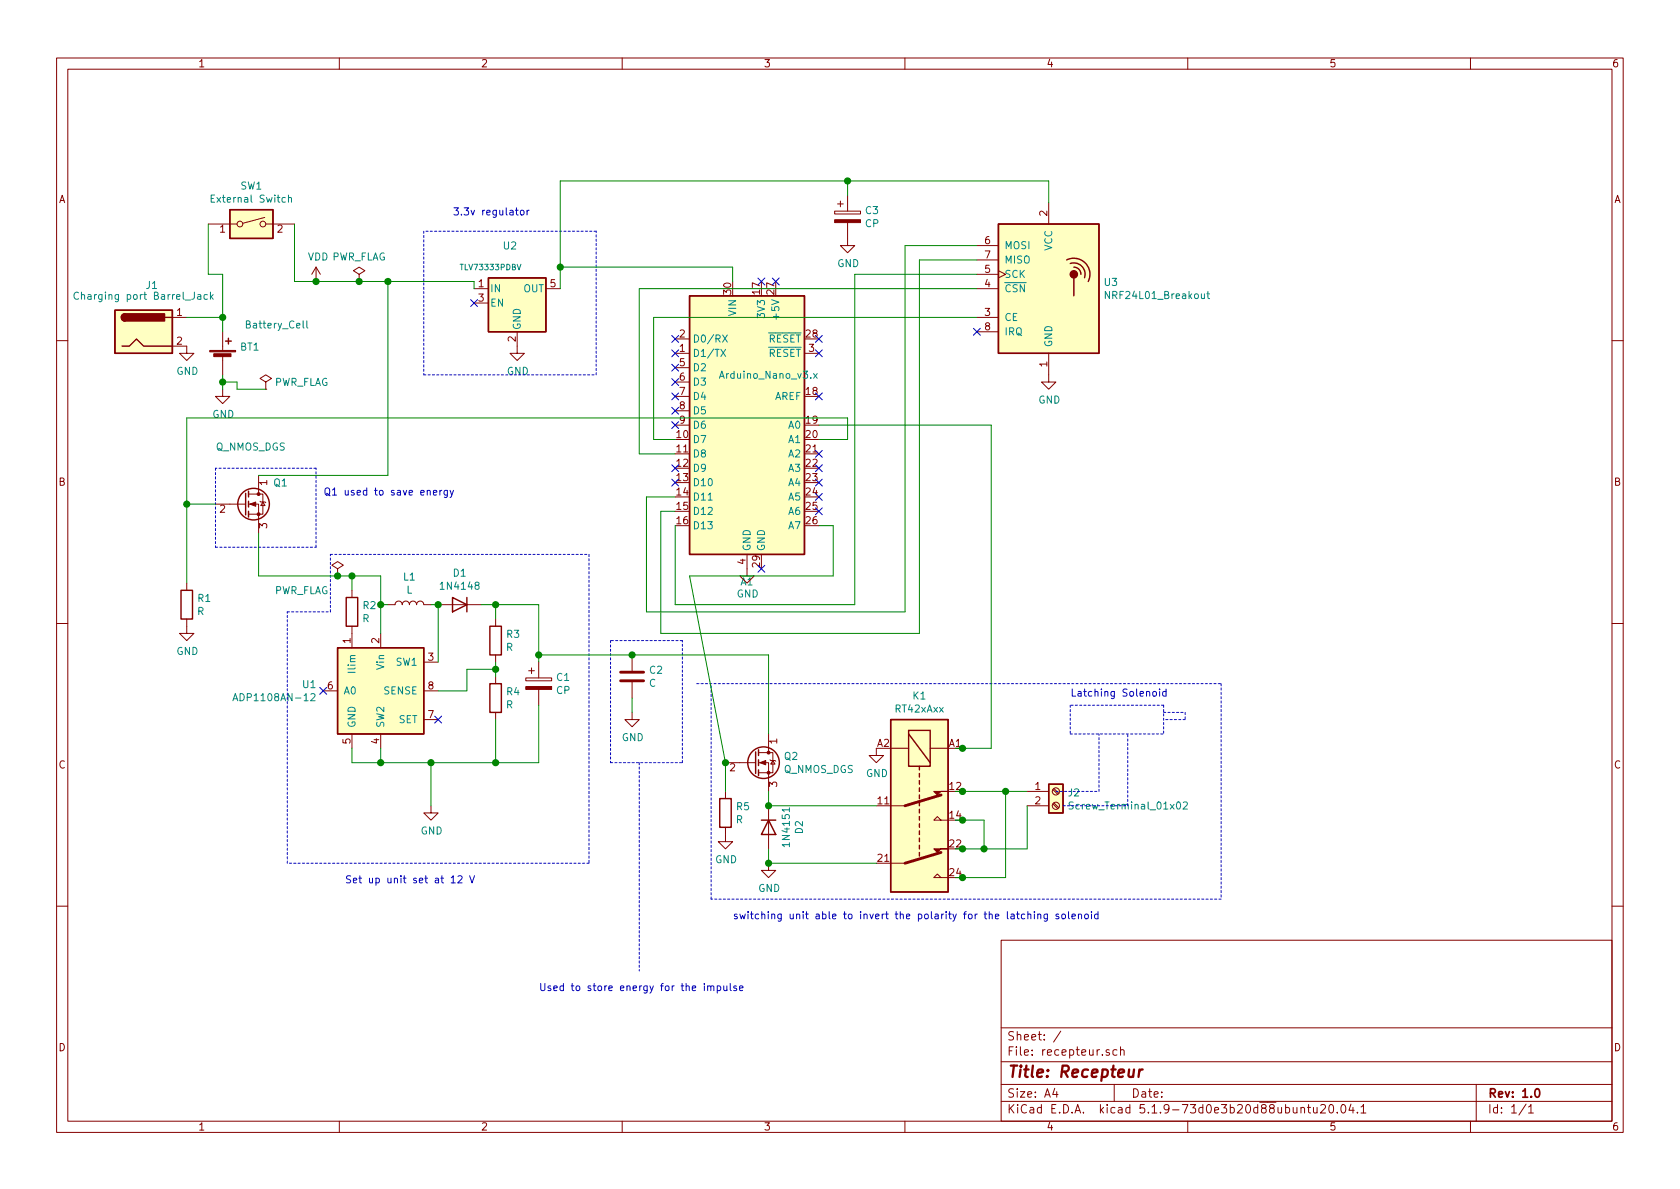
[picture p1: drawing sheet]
EESchema Schematic File Version 4
EELAYER 30 0
EELAYER END
$Descr A4 11693 8268
encoding utf-8
Sheet 1 1
Title "Recepteur"
Date ""
Rev "1.0"
Comp ""
Comment1 ""
Comment2 ""
Comment3 ""
Comment4 ""
$EndDescr
$Comp
L Device:Battery_Cell BT1
U 1 1
P 1550 2500
F 0 "BT1" H 1668 2596 50  0000 L CNN
F 1 "Battery_Cell" H 1700 2750 50  0000 L CNN
F 2 "Battery:BatteryHolder_Bulgin_BX0036_1xC" V 1550 2560 50  0001 C CNN
F 3 "~" V 1550 2560 50  0001 C CNN
	1    1550 2500
	1    0    0    -1  
$EndComp
$Comp
L Connector:Barrel_Jack J1
U 1 1
P 1000 2300
F 0 "J1" H 1057 2625 50  0000 C CNN
F 1 "Charging port Barrel_Jack" H 1000 2550 50  0000 C CNN
F 2 "Connector_BarrelJack:BarrelJack_CUI_PJ-063AH_Horizontal" H 1050 2260 50  0001 C CNN
F 3 "~" H 1050 2260 50  0001 C CNN
	1    1000 2300
	1    0    0    -1  
$EndComp
$Comp
L MCU_Module:Arduino_Nano_v3.x A1
U 1 1
P 5200 2950
F 0 "A1" H 5200 1861 50  0000 C CNN
F 1 "Arduino_Nano_v3.x" H 5350 3300 50  0000 C CNN
F 2 "Module:Arduino_Nano_WithMountingHoles" H 5200 2950 50  0001 C CIN
F 3 "http://www.mouser.com/pdfdocs/Gravitech_Arduino_Nano3_0.pdf" H 5200 2950 50  0001 C CNN
	1    5200 2950
	1    0    0    -1  
$EndComp
$Comp
L Regulator_Linear:TLV73333PDBV U2
U 1 1
P 3600 2100
F 0 "U2" H 3550 2500 50  0000 C CNN
F 1 " TLV73333PDBV" H 3400 2350 39  0000 C CNN
F 2 "Package_TO_SOT_SMD:SOT-23-5" H 3600 2425 50  0001 C CIN
F 3 "http://www.ti.com/lit/ds/symlink/tlv733p.pdf" H 3600 2100 50  0001 C CNN
	1    3600 2100
	1    0    0    -1  
$EndComp
$Comp
L Device:CP C3
U 1 1
P 5900 1500
F 0 "C3" H 6018 1546 50  0000 L CNN
F 1 "CP" H 6018 1455 50  0000 L CNN
F 2 "Capacitor_THT:CP_Radial_D10.0mm_P3.80mm" H 5938 1350 50  0001 C CNN
F 3 "~" H 5900 1500 50  0001 C CNN
	1    5900 1500
	1    0    0    -1  
$EndComp
$Comp
L RF:NRF24L01_Breakout U3
U 1 1
P 7300 2000
F 0 "U3" H 7680 2046 50  0000 L CNN
F 1 "NRF24L01_Breakout" H 7680 1955 50  0000 L CNN
F 2 "RF_Module:nRF24L01_Breakout" H 7450 2600 50  0001 L CIN
F 3 "http://www.nordicsemi.com/eng/content/download/2730/34105/file/nRF24L01_Product_Specification_v2_0.pdf" H 7300 1900 50  0001 C CNN
	1    7300 2000
	1    0    0    -1  
$EndComp
Wire Wire Line
	3900 2000 3900 1850
Wire Wire Line
	3900 1250 5900 1250
Wire Wire Line
	5900 1250 5900 1350
Wire Wire Line
	5900 1250 7300 1250
Wire Wire Line
	7300 1250 7300 1400
Connection ~ 5900 1250
$Comp
L power:GND #PWR06
U 1 1
P 3600 2400
F 0 "#PWR06" H 3600 2150 50  0001 C CNN
F 1 "GND" H 3605 2227 50  0000 C CNN
F 2 "" H 3600 2400 50  0001 C CNN
F 3 "" H 3600 2400 50  0001 C CNN
	1    3600 2400
	1    0    0    -1  
$EndComp
$Comp
L power:GND #PWR011
U 1 1
P 5900 1650
F 0 "#PWR011" H 5900 1400 50  0001 C CNN
F 1 "GND" H 5905 1477 50  0000 C CNN
F 2 "" H 5900 1650 50  0001 C CNN
F 3 "" H 5900 1650 50  0001 C CNN
	1    5900 1650
	1    0    0    -1  
$EndComp
$Comp
L power:GND #PWR012
U 1 1
P 7300 2600
F 0 "#PWR012" H 7300 2350 50  0001 C CNN
F 1 "GND" H 7305 2427 50  0000 C CNN
F 2 "" H 7300 2600 50  0001 C CNN
F 3 "" H 7300 2600 50  0001 C CNN
	1    7300 2600
	1    0    0    -1  
$EndComp
$Comp
L power:GND #PWR03
U 1 1
P 1550 2700
F 0 "#PWR03" H 1550 2450 50  0001 C CNN
F 1 "GND" H 1555 2527 50  0000 C CNN
F 2 "" H 1550 2700 50  0001 C CNN
F 3 "" H 1550 2700 50  0001 C CNN
	1    1550 2700
	1    0    0    -1  
$EndComp
$Comp
L power:GND #PWR09
U 1 1
P 5200 3950
F 0 "#PWR09" H 5200 3700 50  0001 C CNN
F 1 "GND" H 5205 3777 50  0000 C CNN
F 2 "" H 5200 3950 50  0001 C CNN
F 3 "" H 5200 3950 50  0001 C CNN
	1    5200 3950
	1    0    0    -1  
$EndComp
Wire Wire Line
	1550 2300 1550 2200
Wire Wire Line
	3300 1950 3300 2000
Wire Wire Line
	4700 3550 4600 3550
Wire Wire Line
	4600 3550 4600 4400
Wire Wire Line
	6400 4400 6400 1800
Wire Wire Line
	6400 1800 6800 1800
Wire Wire Line
	6800 1700 6300 1700
Wire Wire Line
	6300 1700 6300 4250
Wire Wire Line
	6300 4250 4500 4250
Wire Wire Line
	4500 4250 4500 3450
Wire Wire Line
	4500 3450 4700 3450
Wire Wire Line
	6800 2200 4550 2200
Wire Wire Line
	6800 2000 4450 2000
Wire Wire Line
	4550 2200 4550 3050
Wire Wire Line
	4550 3050 4700 3050
Wire Wire Line
	4450 3150 4700 3150
Wire Wire Line
	4450 2000 4450 3150
Wire Wire Line
	4700 3650 4700 4200
Wire Wire Line
	4700 4200 5950 4200
Wire Wire Line
	5950 4200 5950 1900
Wire Wire Line
	5950 1900 6800 1900
Connection ~ 1550 2200
$Comp
L power:GND #PWR02
U 1 1
P 1300 2400
F 0 "#PWR02" H 1300 2150 50  0001 C CNN
F 1 "GND" H 1305 2227 50  0000 C CNN
F 2 "" H 1300 2400 50  0001 C CNN
F 3 "" H 1300 2400 50  0001 C CNN
	1    1300 2400
	1    0    0    -1  
$EndComp
Wire Wire Line
	4600 4400 6400 4400
$Comp
L Connector:Screw_Terminal_01x02 J2
U 1 1
P 7350 5500
F 0 "J2" H 7430 5492 50  0000 L CNN
F 1 "Screw_Terminal_01x02" H 7430 5401 50  0000 L CNN
F 2 "TerminalBlock:TerminalBlock_bornier-3_P5.08mm" H 7350 5500 50  0001 C CNN
F 3 "~" H 7350 5500 50  0001 C CNN
	1    7350 5500
	1    0    0    -1  
$EndComp
Wire Wire Line
	7150 5900 7150 5600
Wire Wire Line
	3750 4550 3750 4600
Connection ~ 3750 4550
$Comp
L power:GND #PWR05
U 1 1
P 3000 5600
F 0 "#PWR05" H 3000 5350 50  0001 C CNN
F 1 "GND" H 3005 5427 50  0000 C CNN
F 2 "" H 3000 5600 50  0001 C CNN
F 3 "" H 3000 5600 50  0001 C CNN
	1    3000 5600
	1    0    0    -1  
$EndComp
Wire Wire Line
	3000 5300 3450 5300
Connection ~ 3000 5300
Wire Wire Line
	3000 5300 3000 5600
Connection ~ 2450 4000
Wire Wire Line
	2450 4000 2450 4100
Wire Wire Line
	2650 4000 2450 4000
Wire Wire Line
	2650 4200 2650 4000
Wire Wire Line
	2700 4200 2650 4200
Connection ~ 3050 4200
Wire Wire Line
	3000 4200 3050 4200
Wire Wire Line
	3050 4600 3050 4200
Wire Wire Line
	3450 4650 3450 4700
Connection ~ 3450 4650
Wire Wire Line
	3250 4650 3450 4650
Wire Wire Line
	3250 4800 3250 4650
Wire Wire Line
	3050 4800 3250 4800
Wire Wire Line
	2650 5300 3000 5300
Connection ~ 2650 5300
Wire Wire Line
	2450 5300 2650 5300
Wire Wire Line
	2450 5200 2450 5300
Connection ~ 3450 5300
Wire Wire Line
	2650 5200 2650 5300
Wire Wire Line
	3450 5300 3450 5000
Wire Wire Line
	3750 5300 3450 5300
Wire Wire Line
	3750 4900 3750 5300
Wire Wire Line
	3450 4600 3450 4650
Connection ~ 3450 4200
Wire Wire Line
	3350 4200 3450 4200
Wire Wire Line
	3750 4200 3750 4550
Wire Wire Line
	3450 4200 3750 4200
Wire Wire Line
	3450 4300 3450 4200
$Comp
L Device:CP C1
U 1 1
P 3750 4750
F 0 "C1" H 3868 4796 50  0000 L CNN
F 1 "CP" H 3868 4705 50  0000 L CNN
F 2 "Capacitor_THT:CP_Radial_D17.0mm_P7.50mm" H 3788 4600 50  0001 C CNN
F 3 "~" H 3750 4750 50  0001 C CNN
	1    3750 4750
	1    0    0    -1  
$EndComp
$Comp
L Device:R R4
U 1 1
P 3450 4850
F 0 "R4" H 3520 4896 50  0000 L CNN
F 1 "R" H 3520 4805 50  0000 L CNN
F 2 "Resistor_THT:R_Axial_DIN0614_L14.3mm_D5.7mm_P15.24mm_Horizontal" V 3380 4850 50  0001 C CNN
F 3 "~" H 3450 4850 50  0001 C CNN
	1    3450 4850
	1    0    0    -1  
$EndComp
$Comp
L Device:R R3
U 1 1
P 3450 4450
F 0 "R3" H 3520 4496 50  0000 L CNN
F 1 "R" H 3520 4405 50  0000 L CNN
F 2 "Resistor_THT:R_Axial_DIN0614_L14.3mm_D5.7mm_P15.24mm_Horizontal" V 3380 4450 50  0001 C CNN
F 3 "~" H 3450 4450 50  0001 C CNN
	1    3450 4450
	1    0    0    -1  
$EndComp
$Comp
L Diode:1N4148 D1
U 1 1
P 3200 4200
F 0 "D1" H 3200 3983 50  0000 C CNN
F 1 "1N4148" H 3200 4074 50  0000 C CNN
F 2 "Diode_THT:D_DO-35_SOD27_P7.62mm_Horizontal" H 3200 4025 50  0001 C CNN
F 3 "https://assets.nexperia.com/documents/data-sheet/1N4148_1N4448.pdf" H 3200 4200 50  0001 C CNN
	1    3200 4200
	-1   0    0    1   
$EndComp
$Comp
L Device:L L1
U 1 1
P 2850 4200
F 0 "L1" V 3040 4200 50  0000 C CNN
F 1 "L" V 2949 4200 50  0000 C CNN
F 2 "Inductor_THT:L_Radial_D9.5mm_P5.00mm_Fastron_07HVP" H 2850 4200 50  0001 C CNN
F 3 "~" H 2850 4200 50  0001 C CNN
	1    2850 4200
	0    -1   -1   0   
$EndComp
$Comp
L Device:R R2
U 1 1
P 2450 4250
F 0 "R2" H 2520 4296 50  0000 L CNN
F 1 "R" H 2520 4205 50  0000 L CNN
F 2 "Resistor_THT:R_Axial_DIN0614_L14.3mm_D5.7mm_P15.24mm_Horizontal" V 2380 4250 50  0001 C CNN
F 3 "~" H 2450 4250 50  0001 C CNN
	1    2450 4250
	1    0    0    -1  
$EndComp
$Comp
L Regulator_Switching:ADP1108AN-12 U1
U 1 1
P 2650 4800
F 0 "U1" H 2206 4846 50  0000 R CNN
F 1 "ADP1108AN-12" H 2206 4755 50  0000 R CNN
F 2 "Package_DIP:DIP-8_W7.62mm" H 2700 4450 50  0001 L CNN
F 3 "https://www.analog.com/media/en/technical-documentation/data-sheets/ADP1108.pdf" H 2450 5400 50  0001 C CNN
	1    2650 4800
	1    0    0    -1  
$EndComp
$Comp
L Device:Q_NMOS_DGS Q1
U 1 1
P 1700 3500
F 0 "Q1" H 1900 3650 50  0000 L CNN
F 1 "Q_NMOS_DGS" H 1500 3900 50  0000 L CNN
F 2 "Package_TO_SOT_THT:TO-220-3_Vertical" H 1900 3600 50  0001 C CNN
F 3 "~" H 1700 3500 50  0001 C CNN
	1    1700 3500
	1    0    0    -1  
$EndComp
$Comp
L Device:R R1
U 1 1
P 1300 4200
F 0 "R1" H 1370 4246 50  0000 L CNN
F 1 "R" H 1370 4155 50  0000 L CNN
F 2 "Resistor_THT:R_Axial_DIN0516_L15.5mm_D5.0mm_P30.48mm_Horizontal" V 1230 4200 50  0001 C CNN
F 3 "~" H 1300 4200 50  0001 C CNN
	1    1300 4200
	1    0    0    -1  
$EndComp
$Comp
L power:GND #PWR01
U 1 1
P 1300 4350
F 0 "#PWR01" H 1300 4100 50  0001 C CNN
F 1 "GND" H 1305 4177 50  0000 C CNN
F 2 "" H 1300 4350 50  0001 C CNN
F 3 "" H 1300 4350 50  0001 C CNN
	1    1300 4350
	1    0    0    -1  
$EndComp
Wire Wire Line
	1500 3500 1300 3500
Wire Wire Line
	1300 3500 1300 2900
Wire Wire Line
	5900 2900 5900 3050
Wire Wire Line
	5900 3050 5700 3050
Connection ~ 1300 3500
$Comp
L power:VDD #PWR04
U 1 1
P 2200 1950
F 0 "#PWR04" H 2200 1800 50  0001 C CNN
F 1 "VDD" H 2215 2123 50  0000 C CNN
F 2 "" H 2200 1950 50  0001 C CNN
F 3 "" H 2200 1950 50  0001 C CNN
	1    2200 1950
	1    0    0    -1  
$EndComp
Connection ~ 2200 1950
Wire Wire Line
	2200 1950 2500 1950
Wire Wire Line
	5100 1950 5100 1850
Wire Wire Line
	5900 2900 1300 2900
$Comp
L power:PWR_FLAG #FLG03
U 1 1
P 2500 1950
F 0 "#FLG03" H 2500 2025 50  0001 C CNN
F 1 "PWR_FLAG" H 2500 2123 50  0000 C CNN
F 2 "" H 2500 1950 50  0001 C CNN
F 3 "~" H 2500 1950 50  0001 C CNN
	1    2500 1950
	1    0    0    -1  
$EndComp
Connection ~ 2500 1950
Wire Wire Line
	2500 1950 2700 1950
$Comp
L power:PWR_FLAG #FLG01
U 1 1
P 1850 2700
F 0 "#FLG01" H 1850 2775 50  0001 C CNN
F 1 "PWR_FLAG" H 2100 2750 50  0000 C CNN
F 2 "" H 1850 2700 50  0001 C CNN
F 3 "~" H 1850 2700 50  0001 C CNN
	1    1850 2700
	1    0    0    -1  
$EndComp
Wire Wire Line
	1850 2700 1650 2700
Wire Wire Line
	1650 2700 1650 2650
Wire Wire Line
	1550 2600 1550 2650
Wire Wire Line
	1650 2650 1550 2650
Connection ~ 1550 2650
Wire Wire Line
	1550 2650 1550 2700
Wire Wire Line
	2650 4400 2650 4200
Connection ~ 2650 4200
$Comp
L power:PWR_FLAG #FLG02
U 1 1
P 2350 4000
F 0 "#FLG02" H 2350 4075 50  0001 C CNN
F 1 "PWR_FLAG" H 2100 3900 50  0000 C CNN
F 2 "" H 2350 4000 50  0001 C CNN
F 3 "~" H 2350 4000 50  0001 C CNN
	1    2350 4000
	1    0    0    -1  
$EndComp
Wire Wire Line
	2350 4000 2450 4000
NoConn ~ 3050 5000
NoConn ~ 2250 4800
NoConn ~ 3300 2100
NoConn ~ 5300 1950
NoConn ~ 5400 1950
NoConn ~ 6800 2300
NoConn ~ 5700 2350
NoConn ~ 5700 2450
NoConn ~ 5700 2750
NoConn ~ 5700 3150
NoConn ~ 5700 3250
NoConn ~ 5700 3350
NoConn ~ 5700 3450
NoConn ~ 5700 3550
NoConn ~ 4700 3350
NoConn ~ 4700 3250
NoConn ~ 4700 2950
NoConn ~ 4700 2850
NoConn ~ 4700 2750
NoConn ~ 4700 2650
NoConn ~ 4700 2550
NoConn ~ 4700 2450
NoConn ~ 4700 2350
NoConn ~ 5300 3950
$Comp
L Device:Q_NMOS_DGS Q2
U 1 1
P 5250 5300
F 0 "Q2" H 5454 5346 50  0000 L CNN
F 1 "Q_NMOS_DGS" H 5454 5255 50  0000 L CNN
F 2 "" H 5450 5400 50  0001 C CNN
F 3 "~" H 5250 5300 50  0001 C CNN
	1    5250 5300
	1    0    0    -1  
$EndComp
$Comp
L Diode:1N4151 D2
U 1 1
P 5350 5750
F 0 "D2" H 5350 5967 50  0000 C CNN
F 1 "1N4151" H 5350 5876 50  0000 C CNN
F 2 "Diode_THT:D_DO-35_SOD27_P7.62mm_Horizontal" H 5350 5575 50  0001 C CNN
F 3 "http://www.microsemi.com/document-portal/doc_view/11580-lds-0239" H 5350 5750 50  0001 C CNN
	1    5350 5750
	0    1    1    0   
$EndComp
Wire Wire Line
	6850 5900 7150 5900
$Comp
L power:GND #PWR07
U 1 1
P 4400 4950
F 0 "#PWR07" H 4400 4700 50  0001 C CNN
F 1 "GND" H 4405 4777 50  0000 C CNN
F 2 "" H 4400 4950 50  0001 C CNN
F 3 "" H 4400 4950 50  0001 C CNN
	1    4400 4950
	1    0    0    -1  
$EndComp
Wire Wire Line
	4400 4850 4400 4950
$Comp
L Relay:RT42xAxx K1
U 1 1
P 6400 5600
F 0 "K1" V 5633 5600 50  0000 C CNN
F 1 "RT42xAxx" V 5724 5600 50  0000 C CNN
F 2 "Relay_THT:Relay_DPDT_Schrack-RT2-FormC_RM5mm" H 6400 5600 50  0001 C CNN
F 3 "http://www.te.com/commerce/DocumentDelivery/DDEController?Action=showdoc&DocId=Data+Sheet%7FRT2_bistable%7F1116%7Fpdf%7FEnglish%7FENG_DS_RT2_bistable_1116.pdf%7F1-1415537-8" H 6400 5600 50  0001 C CNN
	1    6400 5600
	0    1    1    0   
$EndComp
$Comp
L power:GND #PWR010
U 1 1
P 6100 5200
F 0 "#PWR010" H 6100 4950 50  0001 C CNN
F 1 "GND" H 6105 5027 50  0000 C CNN
F 2 "" H 6100 5200 50  0001 C CNN
F 3 "" H 6100 5200 50  0001 C CNN
	1    6100 5200
	1    0    0    -1  
$EndComp
Wire Wire Line
	6650 5500 6700 5500
Wire Wire Line
	6700 5500 7000 5500
Wire Wire Line
	6650 5700 6700 5700
Wire Wire Line
	6700 5700 6850 5700
Wire Wire Line
	6850 5900 6700 5900
Wire Wire Line
	6700 5900 6650 5900
Wire Wire Line
	6650 6100 6700 6100
Wire Wire Line
	6700 6100 7000 6100
Wire Wire Line
	6900 5200 6700 5200
Wire Wire Line
	6700 5200 6650 5200
Connection ~ 6700 5200
Connection ~ 6700 5500
Connection ~ 6700 5700
Connection ~ 6700 5900
Connection ~ 6700 6100
Connection ~ 7000 5500
Wire Wire Line
	7000 6100 7000 5500
Connection ~ 6850 5900
Wire Wire Line
	6850 5700 6850 5900
$Comp
L Device:C C2
U 1 1
P 4400 4700
F 0 "C2" H 4515 4746 50  0000 L CNN
F 1 "C" H 4515 4655 50  0000 L CNN
F 2 "Capacitor_THT:C_Radial_D4.0mm_H7.0mm_P1.50mm" H 4438 4550 50  0001 C CNN
F 3 "~" H 4400 4700 50  0001 C CNN
	1    4400 4700
	1    0    0    -1  
$EndComp
Connection ~ 5350 5600
Wire Wire Line
	5350 5600 6100 5600
Wire Wire Line
	5350 5100 5350 4550
Wire Wire Line
	3750 4550 4400 4550
$Comp
L Device:R R5
U 1 1
P 5050 5650
F 0 "R5" H 5120 5696 50  0000 L CNN
F 1 "R" H 5120 5605 50  0000 L CNN
F 2 "" V 4980 5650 50  0001 C CNN
F 3 "~" H 5050 5650 50  0001 C CNN
	1    5050 5650
	1    0    0    -1  
$EndComp
Wire Wire Line
	5050 5500 5050 5300
$Comp
L power:GND #PWR08
U 1 1
P 5050 5800
F 0 "#PWR08" H 5050 5550 50  0001 C CNN
F 1 "GND" H 5055 5627 50  0000 C CNN
F 2 "" H 5050 5800 50  0001 C CNN
F 3 "" H 5050 5800 50  0001 C CNN
	1    5050 5800
	1    0    0    -1  
$EndComp
Wire Wire Line
	5350 5900 5350 6000
Wire Wire Line
	5350 6000 6100 6000
Wire Wire Line
	5050 5300 4800 4000
Wire Wire Line
	4800 4000 5800 4000
Wire Wire Line
	5800 4000 5800 3650
Wire Wire Line
	5800 3650 5700 3650
Connection ~ 5050 5300
Wire Wire Line
	5350 5500 5350 5600
Wire Wire Line
	7000 5500 7150 5500
Wire Wire Line
	6900 2950 6900 5200
Wire Wire Line
	5700 2950 6900 2950
Connection ~ 4400 4550
Wire Wire Line
	4400 4550 5350 4550
Wire Wire Line
	1300 2200 1550 2200
Wire Wire Line
	3900 1850 5100 1850
Connection ~ 3900 1850
Wire Wire Line
	3900 1850 3900 1250
$Comp
L Switch:SW_DIP_x01 SW1
U 1 1
P 1750 1550
F 0 "SW1" H 1750 1817 50  0000 C CNN
F 1 "External Switch" H 1750 1726 50  0000 C CNN
F 2 "" H 1750 1550 50  0001 C CNN
F 3 "~" H 1750 1550 50  0001 C CNN
	1    1750 1550
	1    0    0    -1  
$EndComp
Wire Wire Line
	1550 1900 1450 1900
Wire Wire Line
	1450 1900 1450 1550
Wire Wire Line
	1550 1900 1550 2200
Wire Wire Line
	2050 1550 2050 1950
Wire Wire Line
	2050 1950 2200 1950
Connection ~ 2700 1950
Wire Wire Line
	2700 1950 3300 1950
$Comp
L power:GND #PWR0101
U 1 1
P 5350 6000
F 0 "#PWR0101" H 5350 5750 50  0001 C CNN
F 1 "GND" H 5355 5827 50  0000 C CNN
F 2 "" H 5350 6000 50  0001 C CNN
F 3 "" H 5350 6000 50  0001 C CNN
	1    5350 6000
	1    0    0    -1  
$EndComp
Connection ~ 5350 6000
Wire Notes Line
	4100 3850 4100 6000
Wire Notes Line
	4100 6000 2000 6000
Wire Notes Line
	2000 6000 2000 4250
Wire Notes Line
	2000 4250 2300 4250
Wire Notes Line
	2300 4250 2300 3850
Wire Notes Line
	2300 3850 4100 3850
Wire Notes Line
	4850 4750 8500 4750
Wire Notes Line
	8500 4750 8500 6250
Wire Notes Line
	8500 6250 4950 6250
Wire Notes Line
	4950 6250 4950 4750
Wire Notes Line
	2950 1600 2950 2600
Wire Notes Line
	2950 2600 4150 2600
Wire Notes Line
	4150 2600 4150 1600
Wire Notes Line
	4150 1600 2950 1600
Text Notes 3150 1500 0    50   ~ 0
3.3v regulator\n
Text Notes 2400 6150 0    50   ~ 0
Set up unit set at 12 V 
Text Notes 5100 6400 0    50   ~ 0
switching unit able to invert the polarity for the latching solenoid
Wire Notes Line
	7350 5500 7650 5500
Wire Notes Line
	7650 5500 7650 5100
Wire Notes Line
	7400 5600 7850 5600
Wire Notes Line
	7850 5600 7850 5100
Wire Notes Line
	7450 5100 8100 5100
Wire Notes Line
	8100 4900 7450 4900
Wire Notes Line
	7450 4900 7450 5100
Wire Notes Line
	8100 4950 8250 4950
Wire Notes Line
	8250 4950 8250 5000
Wire Notes Line
	8250 5000 8100 5000
Wire Notes Line
	8100 4900 8100 5100
Text Notes 7450 4850 0    50   ~ 0
Latching Solenoid
Wire Wire Line
	2700 3300 2700 1950
Wire Wire Line
	1800 3300 2700 3300
Wire Wire Line
	1300 3500 1300 4050
Wire Wire Line
	1800 3700 1800 4000
Wire Wire Line
	1800 4000 2350 4000
Connection ~ 2350 4000
Wire Notes Line
	4250 4450 4250 5300
Wire Notes Line
	4250 5300 4750 5300
Wire Notes Line
	4750 5300 4750 4450
Wire Notes Line
	4750 4450 4250 4450
Wire Notes Line
	1500 3250 1500 3800
Wire Notes Line
	1500 3800 2200 3800
Wire Notes Line
	2200 3800 2200 3250
Wire Notes Line
	2200 3250 1500 3250
Text Notes 2250 3450 0    50   ~ 0
Q1 used to save energy\n
Text Notes 3750 6900 0    50   ~ 0
Used to store energy for the impulse \n
Wire Notes Line
	4450 5300 4450 6750
$EndSCHEMATC
